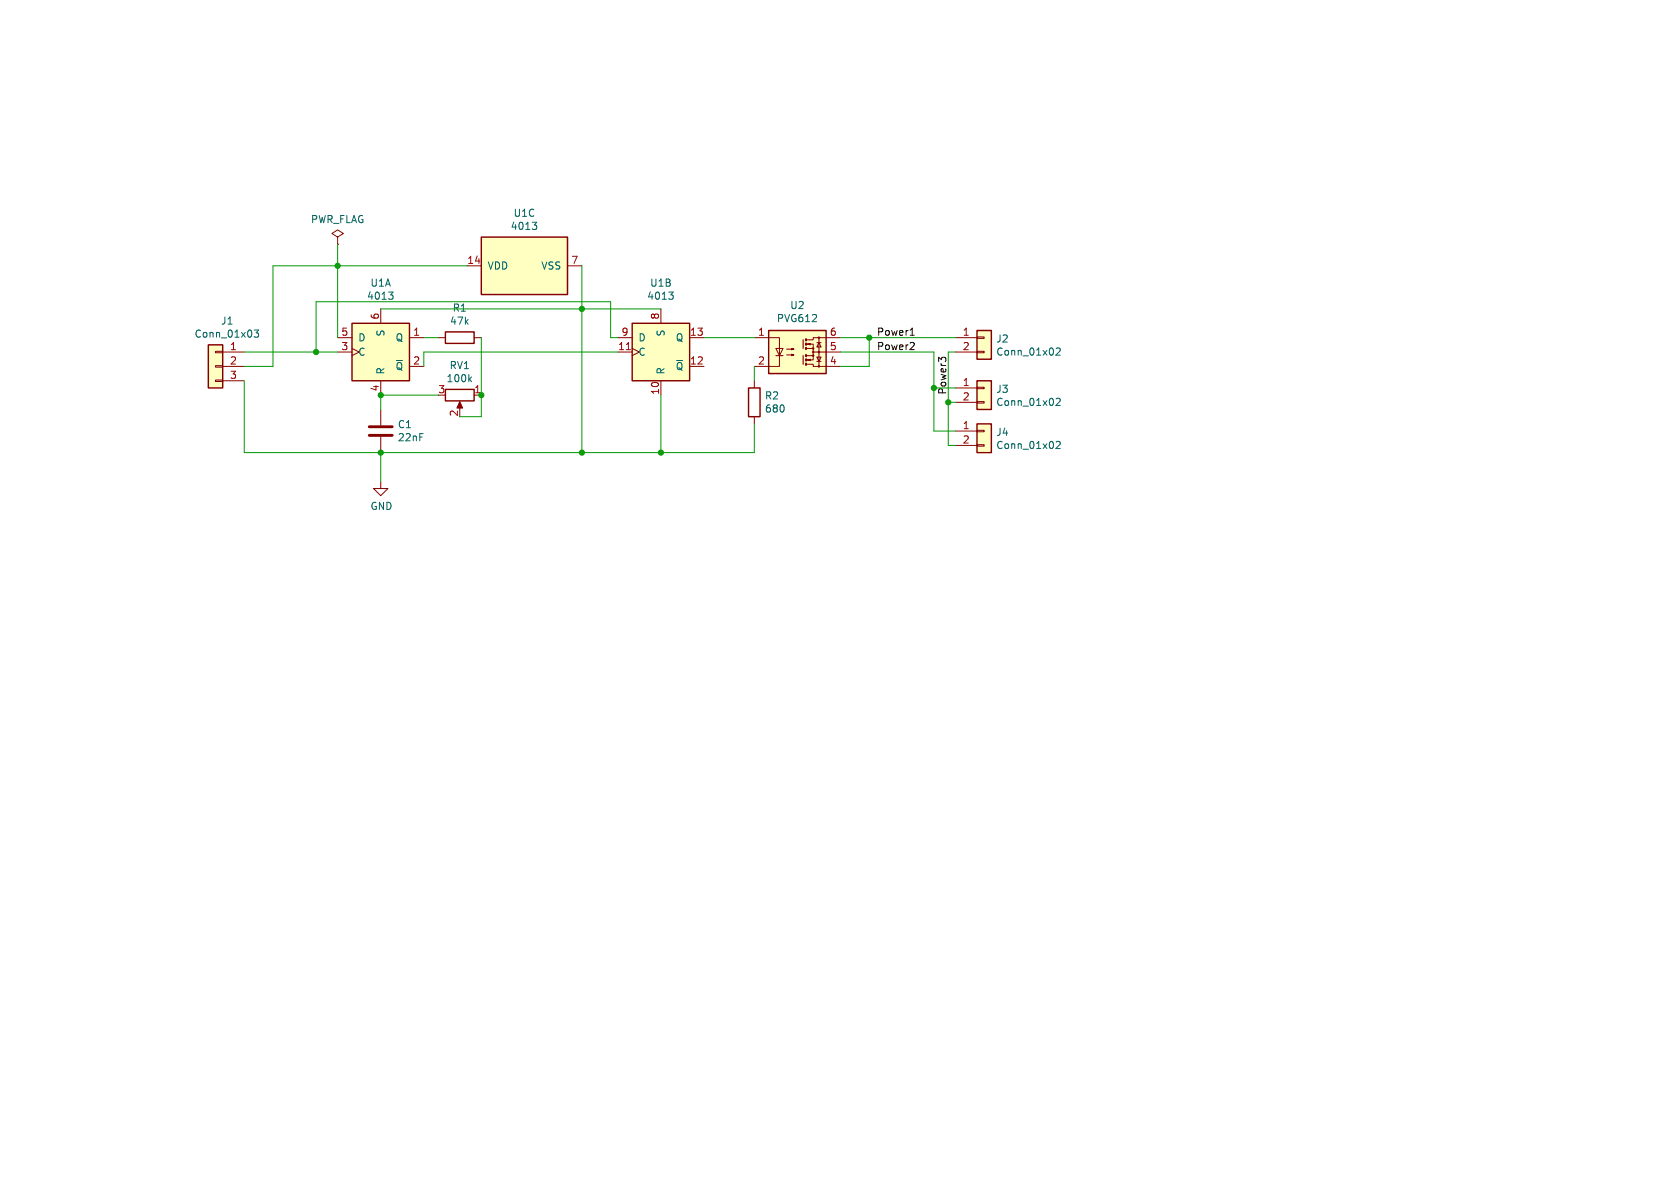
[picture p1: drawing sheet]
<svg xmlns="http://www.w3.org/2000/svg" width="297mm" height="210mm" viewBox="0 0 297 210" stroke-linecap="round" stroke-linejoin="round" font-family="sans-serif">
<path d="M85.1 41.9h15.2v10.2h-15.2z" fill="#ffffc2"/>
<path d="M85.1 41.9h15.2v10.2h-15.2z" fill="none" stroke="#840000" stroke-width=".25"/>
<path d="M82.5 47h2.6M100.3 47h2.6M67.3 72.4v2.8M67.3 77.2v2.8" fill="none" stroke="#840000" stroke-width=".18"/>
<path d="M94.1 39.3h.8l-.4 .5M94.6 39.8l.3 .2v.3l-.3 .3" fill="none" stroke="#006464" stroke-width=".18"/>
<path d="M65.3 77h4M65.3 75.4h4" fill="none" stroke="#840000" stroke-width=".51"/>
<path d="M62.2 57.2h10.2v10.1h-10.2z" fill="#ffffc2"/>
<path d="M62.2 57.2h10.2v10.1h-10.2zM78.7 58.7h5.1v2h-5.1zM78.7 68.8h5.1v2.1h-5.1z" fill="none" stroke="#840000" stroke-width=".25"/>
<g fill="none" stroke="#840000" stroke-width=".18">
<path d="M59.7 41.9l1-.6-1-.7-1 .7 1 .6v1.3M59.7 43.2h.1M59.7 59.7h2.5M67.3 54.6v2.6M72.4 59.7h2.5M77.5 59.7h1.2M83.8 59.7h1.3M59.7 62.2h2.5M62.2 61.6l1.3 .6-1.3 .7M67.3 67.3v2.6M72.4 64.8h2.5M81.3 71.4v1"/>
<path d="M83.8 69.9h1.3"/>
</g>
<path d="M68.7 51.6h.8l-.4 .5M69.2 52.1l.3 .3v.3l-.3 .2M83 67l.4 .5M83.4 66.6l-.5 .5" fill="none" stroke="#006464" stroke-width=".18"/>
<path d="M81.3 71l.5 1.1h-1z" fill="#840000" stroke="#840000" stroke-width=".18"/>
<path d="M36.8 61h2.6v7.6h-2.6z" fill="#ffffc2"/>
<path d="M38.1 67.2h1.3v.2h-1.3zM38.1 64.6h1.3v.3h-1.3zM38.1 62.1h1.3v.3h-1.3zM39.4 62.2h3.8M39.4 64.8h3.8M39.4 67.3h3.8M133.3 67.3v1.3M133.3 73.7v1.2M67.3 85.1v1.3h1.3l-1.3 1.2-1.3-1.2h1.3" fill="none" stroke="#840000" stroke-width=".18"/>
<path d="M36.8 61h2.6v7.6h-2.6zM132.3 68.6h2.1v5.1h-2.1z" fill="none" stroke="#840000" stroke-width=".25"/>
<path d="M44.9 58.3h.8l-.4 .5 .4 .1v.6l-.2 .1-.6-.1" fill="none" stroke="#006464" stroke-width=".18"/>
<path d="M111.8 57.2h10.1v10.1h-10.1z" fill="#ffffc2"/>
<path d="M111.8 57.2h10.1v10.1h-10.1z" fill="none" stroke="#840000" stroke-width=".25"/>
<path d="M109.2 59.7h2.6M116.8 54.6v2.6M121.9 59.7h2.6M109.2 62.2h2.6M111.8 61.6l1.2 .6-1.2 .7M116.8 67.3v2.6M121.9 64.8h2.6" fill="none" stroke="#840000" stroke-width=".18"/>
<path d="M110.7 61.8h.8" fill="none" stroke="#a90000" stroke-width=".18"/>
<path d="M118.2 51.6h.8l-.4 .5M118.8 52.1l.2 .3v.3l-.2 .2" fill="none" stroke="#006464" stroke-width=".18"/>
<path d="M135.9 58.4h10.1v7.6h-10.1z" fill="#ffffc2"/>
<path d="M135.9 58.4h10.1v7.6h-10.1z" fill="none" stroke="#840000" stroke-width=".25"/>
<g fill="none" stroke="#840000" stroke-width=".18">
<path d="M133.3 59.7h4.5v5.1h-4.5M144.8 59.7v5.1M148.6 59.7h-4.8v.4h-1.2M137.2 61.6h1.2l-.6 1.3zM137.2 62.9h1.2M139.1 62.7h1.2l-.3 .2v-.3l.3 .1M139.1 61.7h1.2l-.3 .1v-.2l.3 .1M142.6 60.8h1.2v.8M142.6 64.4h1.2v.4h4.8M142.6 61.6h1.2v1.3h-1.2M142.7 63.6l.6-.1v.3zM142.7 60.8l.6-.1v.3z"/>
<path d="M143.8 62.9v.7h-1.2M143.8 62.2h4.8M144.4 63.1h.8l-.4 .8zM144.4 63.9h.8M144.4 60.6h.8M144.8 60.6l.4 .7h-.8z"/>
<circle cx="144.8" cy="59.7" r=".13"/>
<circle cx="143.8" cy="61.6" r=".13"/>
<circle cx="143.8" cy="62.9" r=".13"/>
<circle cx="143.8" cy="62.2" r=".13"/>
<circle cx="144.8" cy="64.8" r=".13"/>
<circle cx="144.8" cy="62.2" r=".13"/>
</g>
<path d="M142 60.1v1.5M142 62.9v1.5" fill="none" stroke="#840000" stroke-width=".2"/>
<path d="M142.5 59.9v.3M142.5 64.3v.2M142.5 63.5v.3M142.5 61.5v.2M142.5 60.7v.3M142.5 62.7v.3" fill="none" stroke="#840000" stroke-width=".36"/>
<path d="M172.7 58.4h2.6v5.1h-2.6z" fill="#ffffc2"/>
<path d="M168.9 59.7h3.8M172.7 59.6h1.3v.2h-1.3zM168.9 62.2h3.8M172.7 62.1h1.3v.3h-1.3z" fill="none" stroke="#840000" stroke-width=".18"/>
<path d="M172.7 58.4h2.6v5.1h-2.6z" fill="none" stroke="#840000" stroke-width=".25"/>
<path d="M186.7 61.6l.5-.1 .2 .4-.7 .9h.7" fill="none" stroke="#006464" stroke-width=".18"/>
<path d="M172.7 67.3h2.6v5.1h-2.6z" fill="#ffffc2"/>
<path d="M168.9 68.6h3.8M168.9 71.1h3.8M172.7 71h1.3v.2h-1.3zM172.7 68.5h1.3v.2h-1.3z" fill="none" stroke="#840000" stroke-width=".18"/>
<path d="M172.7 67.3h2.6v5.1h-2.6z" fill="none" stroke="#840000" stroke-width=".25"/>
<path d="M186.7 70.5l.5-.1 .2 .4-.7 .9h.7" fill="none" stroke="#006464" stroke-width=".18"/>
<path d="M172.7 74.9h2.6v5.1h-2.6z" fill="#ffffc2"/>
<path d="M168.9 76.2h3.8M168.9 78.7h3.8M172.7 78.6h1.3v.3h-1.3zM172.7 76.1h1.3v.2h-1.3z" fill="none" stroke="#840000" stroke-width=".18"/>
<path d="M172.7 74.9h2.6v5.1h-2.6z" fill="none" stroke="#840000" stroke-width=".25"/>
<path d="M186.7 78.1l.5-.1 .2 .4-.7 .9h.7" fill="none" stroke="#006464" stroke-width=".18"/>
<path d="M160.9 59.3h.7M161.1 58.2l.2-.2v1.3M161.4 60.5l.2 .3v.3l-.8 .7h.8M166.4 63.6l-.5-.4v.7M166.4 63.4l.3-.2h.3l.2 .2" fill="none" stroke="#0f0f0f" stroke-width=".18"/>
<g fill="none" stroke="#009600" stroke-width=".18">
<path d="M59.7 43.2v16.5M67.3 54.6h49.5M74.9 59.7h2.6M82.5 47h-34.2v17.8h-5.1M85.1 59.7v14h-3.8M102.9 47v33M109.2 59.7h-1.3v-6.4h-52v8.9M124.5 59.7h8.8M148.6 59.7h20.3M153.7 59.7v5.1h-5.1M43.2 62.2h16.5M43.2 67.3v12.7h90.1v-5.1"/>
<path d="M77.5 69.9h-10.2v2.5M109.2 62.2h-34.3v2.6M116.8 69.9v10.1M133.3 64.8v2.5M148.6 62.2h16.5v14h3.8M165.1 68.6h3.8M167.6 71.1h1.3M168.9 62.2h-1.3v16.5h1.3M67.3 80v5.1"/>
</g>
<g fill="#009600" stroke="#009600" stroke-width=".18">
<circle cx="55.9" cy="62.2" r=".46"/>
<circle cx="59.7" cy="47" r=".46"/>
<circle cx="67.3" cy="69.9" r=".46"/>
<circle cx="85.1" cy="69.9" r=".46"/>
<circle cx="67.3" cy="80" r=".46"/>
<circle cx="116.8" cy="80" r=".46"/>
<circle cx="102.9" cy="80" r=".46"/>
<circle cx="102.9" cy="54.6" r=".46"/>
<circle cx="165.1" cy="68.6" r=".46"/>
<circle cx="167.6" cy="71.1" r=".46"/>
<circle cx="153.7" cy="59.7" r=".46"/>
</g>
<g font-size="1.8" fill="#006464">
<text x="54.9" y="39.6">PWR_FLAG</text>
<text x="90.2" y="40.8">4013</text>
<text x="90.7" y="38.5">U1C</text>
<text x="86.1" y="47.9">VDD</text>
<text x="95.6" y="47.9">VSS</text>
<text x="64.8" y="53.2">4013</text>
<text x="65.4" y="50.9">U1A</text>
<text x="114.3" y="53.2">4013</text>
<text x="114.8" y="50.9">U1B</text>
<text x="34.3" y="59.9">Conn_01x03</text>
<text x="39" y="57.6">J1</text>
<text x="68.2" y="59.6" transform="rotate(-90 68.2 59.6)">S</text>
<text x="79.5" y="57.6">47k</text>
<text x="79.9" y="55.3">R1</text>
<text x="117.7" y="59.6" transform="rotate(-90 117.7 59.6)">S</text>
<text x="137.2" y="57.2">PVG612</text>
<text x="139.6" y="54.8">U2</text>
<text x="63.2" y="63.1">C</text>
<text x="63.2" y="60.6">D</text>
<text x="69.8" y="60.6">Q</text>
<text x="69.8" y="65.6">~{Q}</text>
<text x="79.4" y="65.5">RV1</text>
<text x="112.8" y="63.1">C</text>
<text x="112.8" y="60.6">D</text>
<text x="119.4" y="65.6">~{Q}</text>
<text x="119.4" y="60.6">Q</text>
<text x="176" y="60.8">J2</text>
<text x="176" y="63.1">Conn_01x02</text>
<text x="68.2" y="66.3" transform="rotate(-90 68.2 66.3)">R</text>
<text x="78.8" y="67.8">100k</text>
<text x="117.7" y="66.3" transform="rotate(-90 117.7 66.3)">R</text>
<text x="135.1" y="70.8">R2</text>
<text x="176" y="69.6">J3</text>
<text x="176" y="72">Conn_01x02</text>
<text x="70.2" y="75.9">C1</text>
<text x="135.1" y="73.1">680</text>
<text x="176" y="77.3">J4</text>
<text x="70.2" y="78.2">22nF</text>
<text x="176" y="79.6">Conn_01x02</text>
<text x="65.4" y="90.3">GND</text>
</g>
<g font-size="1.8" fill="#a90000">
<text x="82.5" y="46.7">14</text>
<text x="100.9" y="46.7">7</text>
<text x="60.3" y="59.4">5</text>
<text x="67.1" y="56.6" transform="rotate(-90 67.1 56.6)">6</text>
<text x="73" y="59.4">1</text>
<text x="109.8" y="59.4">9</text>
<text x="116.6" y="56.6" transform="rotate(-90 116.6 56.6)">8</text>
<text x="121.9" y="59.4">13</text>
<text x="133.9" y="59.4">1</text>
<text x="146.6" y="59.4">6</text>
<text x="170.1" y="59.4">1</text>
<text x="40.6" y="62">1</text>
<text x="40.6" y="64.5">2</text>
<text x="60.3" y="62">3</text>
<text x="73" y="64.5">2</text>
<text x="109.2" y="62">11</text>
<text x="121.9" y="64.5">12</text>
<text x="133.9" y="64.5">2</text>
<text x="146.6" y="64.5">4</text>
<text x="146.6" y="62">5</text>
<text x="170.1" y="62">2</text>
<text x="40.6" y="67.1">3</text>
<text x="67.1" y="69.3" transform="rotate(-90 67.1 69.3)">4</text>
<text x="77.4" y="69.6">3</text>
<text x="83.7" y="69.6">1</text>
<text x="116.6" y="69.9" transform="rotate(-90 116.6 69.9)">10</text>
<text x="170.1" y="68.3">1</text>
<text x="170.1" y="70.9">2</text>
<text x="81" y="73.7" transform="rotate(-90 81 73.7)">2</text>
<text x="170.1" y="75.9">1</text>
<text x="170.1" y="78.5">2</text>
</g>
<g font-size="1.8" fill="#0f0f0f">
<text x="154.9" y="59.4">Power1</text>
<text x="154.9" y="62">Power2</text>
<text x="167.4" y="69.9" transform="rotate(-90 167.4 69.9)">Power3</text>
</g>
</svg>
